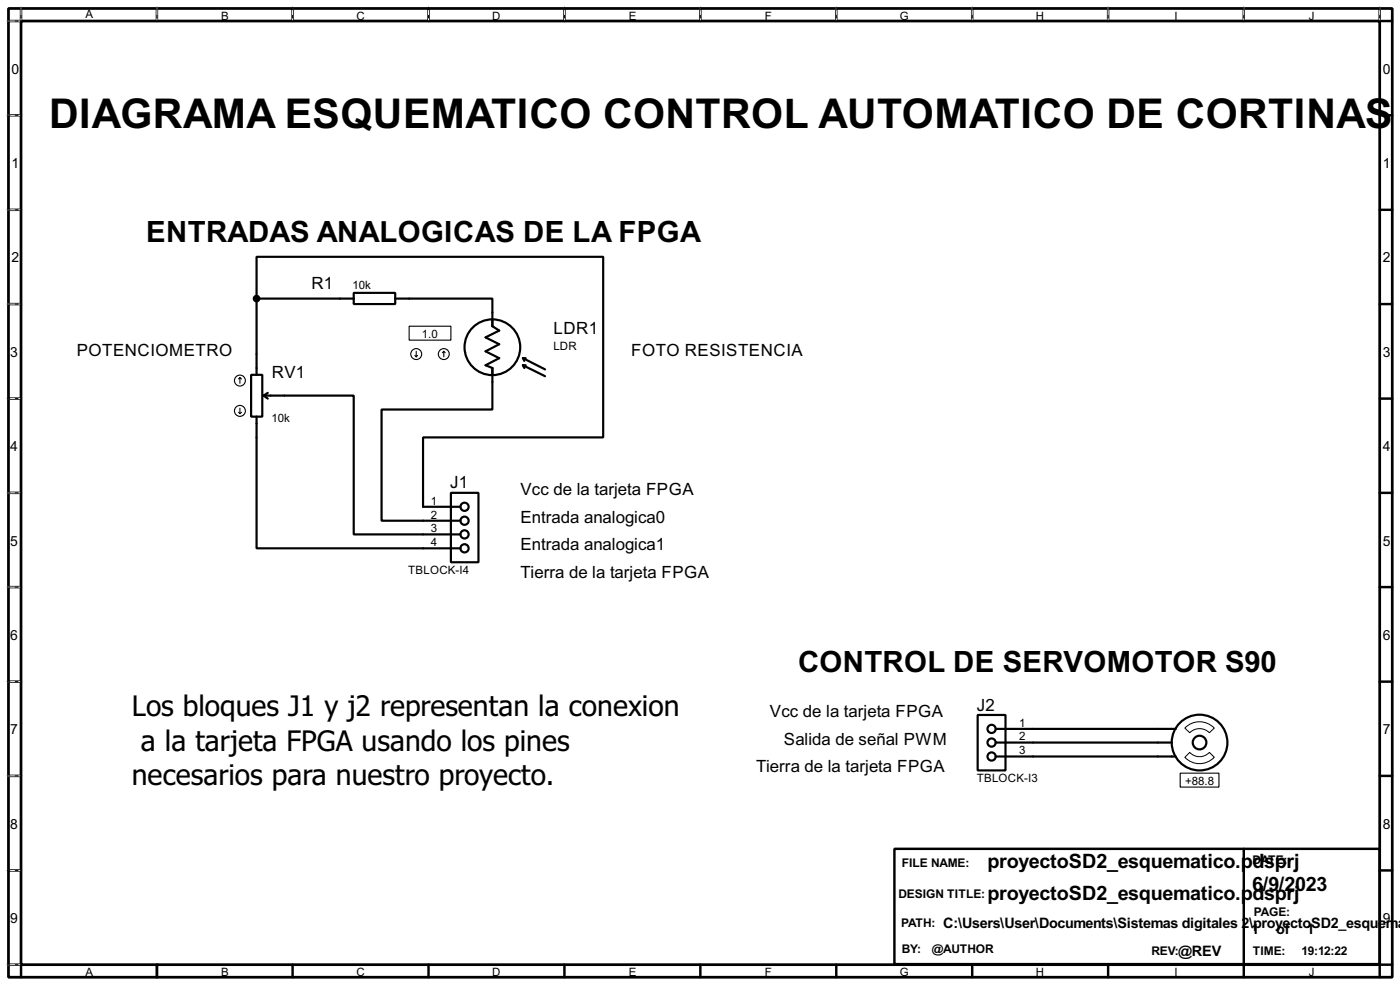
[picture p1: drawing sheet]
<svg xmlns="http://www.w3.org/2000/svg" width="256mm" height="180mm" viewBox="0 0 256 180" stroke-linecap="round" stroke-linejoin="round" font-family="sans-serif">
<path d="M1.6 1.6h253.5v177.3h-253.5zM3.9 3.9h248.9v172.7h-248.9z" fill="none" stroke="#000" stroke-width=".5"/>
<g fill="none" stroke="#000" stroke-width=".45">
<path d="M3.9 1.6v2.3h-2.3M28.8 1.6v2.3M53.6 1.6v2.3M78.5 1.6v2.3M103.4 1.6v2.3M128.3 1.6v2.3M153.2 1.6v2.3M178.1 1.6v2.3M203 1.6v2.3M227.9 1.6v2.3M252.8 1.6v2.3h2.3M1.6 21.1h2.3"/>
<path d="M1.6 38.4h2.3M252.8 21.1h2.3M252.8 38.4h2.3M1.6 55.7h2.3M252.8 55.7h2.3M1.6 73h2.3M252.8 73h2.3M1.6 90.2h2.3M252.8 90.2h2.3M1.6 107.5h2.3M252.8 107.5h2.3M1.6 124.8h2.3"/>
<path d="M252.8 124.8h2.3M1.6 142h2.3M1.6 159.3h2.3M163.9 155.4h88.9v21.1h-88.9zM227.9 155.4v21.1M252.8 142h2.3M252.8 159.3h2.3M1.6 176.6h2.3v2.3M28.8 176.6v2.3M53.6 176.6v2.3M78.5 176.6v2.3M103.4 176.6v2.3"/>
<path d="M128.3 176.6v2.3M153.2 176.6v2.3M178.1 176.6v2.3M203 176.6v2.3M227.9 176.6v2.3M255.1 176.6h-2.3v2.3"/>
</g>
<g fill="none" stroke="#fff" stroke-width=".18">
<path d="M1.3 3.9h2.3M3.9 1.3v2.3M28.8 1.3v2.3M53.6 1.3v2.3M78.5 1.3v2.3M103.4 1.3v2.3M128.3 1.3v2.3M153.2 1.3v2.3M178.1 1.3v2.3M203 1.3v2.3M227.9 1.3v2.3M252.8 1.3v2.3"/>
<path d="M1.3 21.1h2.3M1.3 38.4h2.3M1.3 55.7h2.3M1.3 73h2.3M1.3 90.2h2.3M1.3 107.5h2.3M1.3 124.8h2.3M1.3 142h2.3M1.3 159.3h2.3M1.3 176.6h2.3"/>
</g>
<g fill="none" stroke="#000" stroke-width=".18" stroke-dasharray=".5 1">
<path d="M1.3 3.9h2.3M3.9 1.3v2.3M28.8 1.3v2.3M53.6 1.3v2.3M78.5 1.3v2.3M103.4 1.3v2.3M128.3 1.3v2.3M153.2 1.3v2.3M178.1 1.3v2.3M203 1.3v2.3M227.9 1.3v2.3M252.8 1.3v2.3"/>
<path d="M1.3 21.1h2.3M1.3 38.4h2.3M1.3 55.7h2.3M1.3 73h2.3M1.3 90.2h2.3M1.3 107.5h2.3M1.3 124.8h2.3M1.3 142h2.3M1.3 159.3h2.3M1.3 176.6h2.3"/>
</g>
<g fill="none" stroke="#000" stroke-width=".4">
<path d="M47 54.7v-7.7h63.5v33.1h-33v12.7h6.9M47 54.7h17.8M47 54.7v13.9M64.8 53.6h7.6v2.1h-7.6zM72.4 54.7h17.8v5l1.3 .8-2.5 1.3 2.5 1.2-2.5 1.3 2.5 1.3-2.5 1.3 1.2 .5v7.6h-20.3v20.3h14.5M46 68.6h2.1v7.7h-2.1zM47 76.3v24.1h37.4M48.3 72.4h16.5v25.4h19.6M48.3 72.4l.8 .6M49.1 71.9l-.8 .5M95.8 66.9l4.1 2M95.8 66.9l.3 .5"/>
<path d="M95.8 66.9h.5M95.8 65.6l4.1 2M95.8 65.6l.3 .5M95.8 65.6h.5M82.6 90.2h5.1v12.7h-5.1zM179.1 130.9h5.1v10.1h-5.1zM182.4 135.9h32.3M182.4 133.4h33M182.4 138.5h33"/>
<circle cx="90.2" cy="63.6" r="5.1"/>
<circle cx="85.1" cy="97.8" r=".75"/>
<circle cx="85.1" cy="95.3" r=".75"/>
<circle cx="85.1" cy="92.8" r=".75"/>
<circle cx="85.1" cy="100.4" r=".75"/>
<circle cx="181.6" cy="138.5" r=".75"/>
<circle cx="181.6" cy="133.4" r=".75"/>
<circle cx="181.6" cy="135.9" r=".75"/>
<circle cx="219.7" cy="135.9" r="5.1"/>
<circle cx="219.7" cy="135.9" r="1.25"/>
</g>
<g fill="none" stroke="#000" stroke-width=".2">
<path d="M75 59.7h7.6v2.6h-7.6zM43.7 75.5l.3 .2M44 69.1l-.3 .3M44 69.1l.3 .3M44 69.1v1.1M44 74.7v1M44.3 75.5l-.3 .2M76 65.1l.3 .2M76.3 64.3v1M76.5 65.1l-.2 .2M81.3 64.3l-.2 .3M81.3 64.3l.3 .3"/>
<path d="M81.3 64.3v1M216.2 141.5h7.1v2.6h-7.1z"/>
<circle cx="43.9" cy="75.2" r="1"/>
<circle cx="43.9" cy="69.7" r="1"/>
<circle cx="76.2" cy="64.8" r="1"/>
<circle cx="81.3" cy="64.8" r="1"/>
</g>
<path d="M217.1 138.6l.9-.9a2.45 2.45 0 0 0 3.6 0l.9 .9a3.7 3.7 0 0 1-5.4 0zM217.1 133.3a3.7 3.7 0 0 1 5.4 0l-.9 .8a2.54 2.54 0 0 0-3.6 0z" fill="none" stroke="#000" stroke-width=".18"/>
<circle cx="47" cy="54.7" r=".5" fill="#000" stroke="#000" stroke-width=".4"/>
<text font-size="8.4" x="9" y="23.4">DIAGRAMA ESQUEMATICO CONTROL AUTOMATICO DE CORTINAS</text>
<g font-size="6.3">
<text x="24.2" y="131.1">Los bloques J1 y j2 representan la conexion</text>
<text x="25.8" y="137.4">a la tarjeta FPGA usando los pines</text>
<text x="24.2" y="143.8">necesarios para nuestro proyecto.</text>
</g>
<g font-size="6">
<text x="26.8" y="44.3">ENTRADAS ANALOGICAS DE LA FPGA</text>
<text x="146.2" y="123.1">CONTROL DE SERVOMOTOR S90</text>
</g>
<g font-size="4.1">
<text x="180.9" y="158.9">proyectoSD2_esquematico.pdsprj</text>
<text x="180.9" y="164.8">proyectoSD2_esquematico.pdsprj</text>
<text x="229.4" y="163">6/9/2023</text>
</g>
<g font-size="3.5">
<text x="57.1" y="52.8">R1</text>
<text x="14.1" y="65.2">POTENCIOMETRO</text>
<text x="101.4" y="61.2">LDR1</text>
<text x="115.7" y="65.2">FOTO RESISTENCIA</text>
<text x="49.8" y="69.1">RV1</text>
<text x="82.5" y="89.4">J1</text>
<text x="95.4" y="90.6">Vcc de la tarjeta FPGA</text>
<text x="95.4" y="95.7">Entrada analogica0</text>
<text x="95.4" y="100.7">Entrada analogica1</text>
<text x="95.4" y="105.8">Tierra de la tarjeta FPGA</text>
<text x="141.1" y="131.2">Vcc de la tarjeta FPGA</text>
<text x="179" y="130.1">J2</text>
<text x="143.6" y="136.3">Salida de señal PWM</text>
<text x="138.5" y="141.4">Tierra de la tarjeta FPGA</text>
</g>
<g font-size="3">
<text x="172.8" y="169.8">C:\Users\User\Documents\Sistemas digitales 2\proyectoSD2_esquemat</text>
<text x="229.2" y="170.9">1</text>
<text x="233.8" y="170.9">of</text>
<text x="239.4" y="170.9">1</text>
<text x="215.9" y="174.9">@REV</text>
</g>
<g font-size="2.9">
<text x="2.1" y="13.5">0</text>
<text x="253.4" y="13.5">0</text>
<text x="2.1" y="30.7">1</text>
<text x="253.4" y="30.7">1</text>
<text x="2.1" y="48">2</text>
<text x="253.4" y="48">2</text>
<text x="1.9" y="65.3">3</text>
<text x="253.4" y="65.3">3</text>
<text x="1.9" y="82.5">4</text>
<text x="253.4" y="82.5">4</text>
<text x="1.9" y="99.9">5</text>
<text x="253.4" y="99.9">5</text>
<text x="1.9" y="117.1">6</text>
<text x="253.4" y="117.1">6</text>
<text x="1.9" y="134.4">7</text>
<text x="253.4" y="134.4">7</text>
<text x="1.9" y="151.7">8</text>
<text x="253.4" y="151.7">8</text>
<text x="1.9" y="168.9">9</text>
<text x="253.4" y="168.9">9</text>
</g>
<g font-size="2.5">
<text x="165.2" y="158.7">FILE NAME:</text>
<text x="229.4" y="158.2">DATE:</text>
<text x="164.6" y="164.3">DESIGN TITLE:</text>
<text x="229.7" y="167.6">PAGE:</text>
<text x="165.1" y="169.6">PATH:</text>
<text x="165.2" y="174.5">BY:</text>
<text x="170.7" y="174.5">@AUTHOR</text>
<text x="210.9" y="174.7">REV:</text>
<text x="229.5" y="174.7">TIME:</text>
<text x="238.5" y="174.7">19:12:22</text>
</g>
<g font-size="2.4">
<text x="15.6" y="3.4">A</text>
<text x="40.5" y="3.6">B</text>
<text x="65.3" y="3.6">C</text>
<text x="90.2" y="3.6">D</text>
<text x="115.2" y="3.6">E</text>
<text x="140.1" y="3.6">F</text>
<text x="164.8" y="3.6">G</text>
<text x="189.8" y="3.6">H</text>
<text x="215.1" y="3.6">I</text>
<text x="239.8" y="3.6">J</text>
<text x="64.6" y="52.8">10k</text>
<text x="77.3" y="61.8">1.0</text>
<text x="101.4" y="64.1">LDR</text>
<text x="49.8" y="77.2">10k</text>
<text x="78.9" y="92.4">1</text>
<text x="78.9" y="94.9">2</text>
<text x="78.9" y="97.4">3</text>
<text x="78.9" y="100">4</text>
<text x="74.8" y="105.1">TBLOCK-I4</text>
<text x="186.7" y="133">1</text>
<text x="186.7" y="135.5">2</text>
<text x="178.9" y="143.2">TBLOCK-I3</text>
<text x="186.7" y="138.1">3</text>
<text x="217.1" y="143.6">+88.8</text>
<text x="15.6" y="178.7">A</text>
<text x="40.5" y="178.7">B</text>
<text x="65.3" y="178.7">C</text>
<text x="90.2" y="178.7">D</text>
<text x="115.2" y="178.7">E</text>
<text x="140.1" y="178.7">F</text>
<text x="164.8" y="178.7">G</text>
<text x="189.8" y="178.7">H</text>
<text x="215.1" y="178.7">I</text>
<text x="239.8" y="178.7">J</text>
</g>
</svg>
